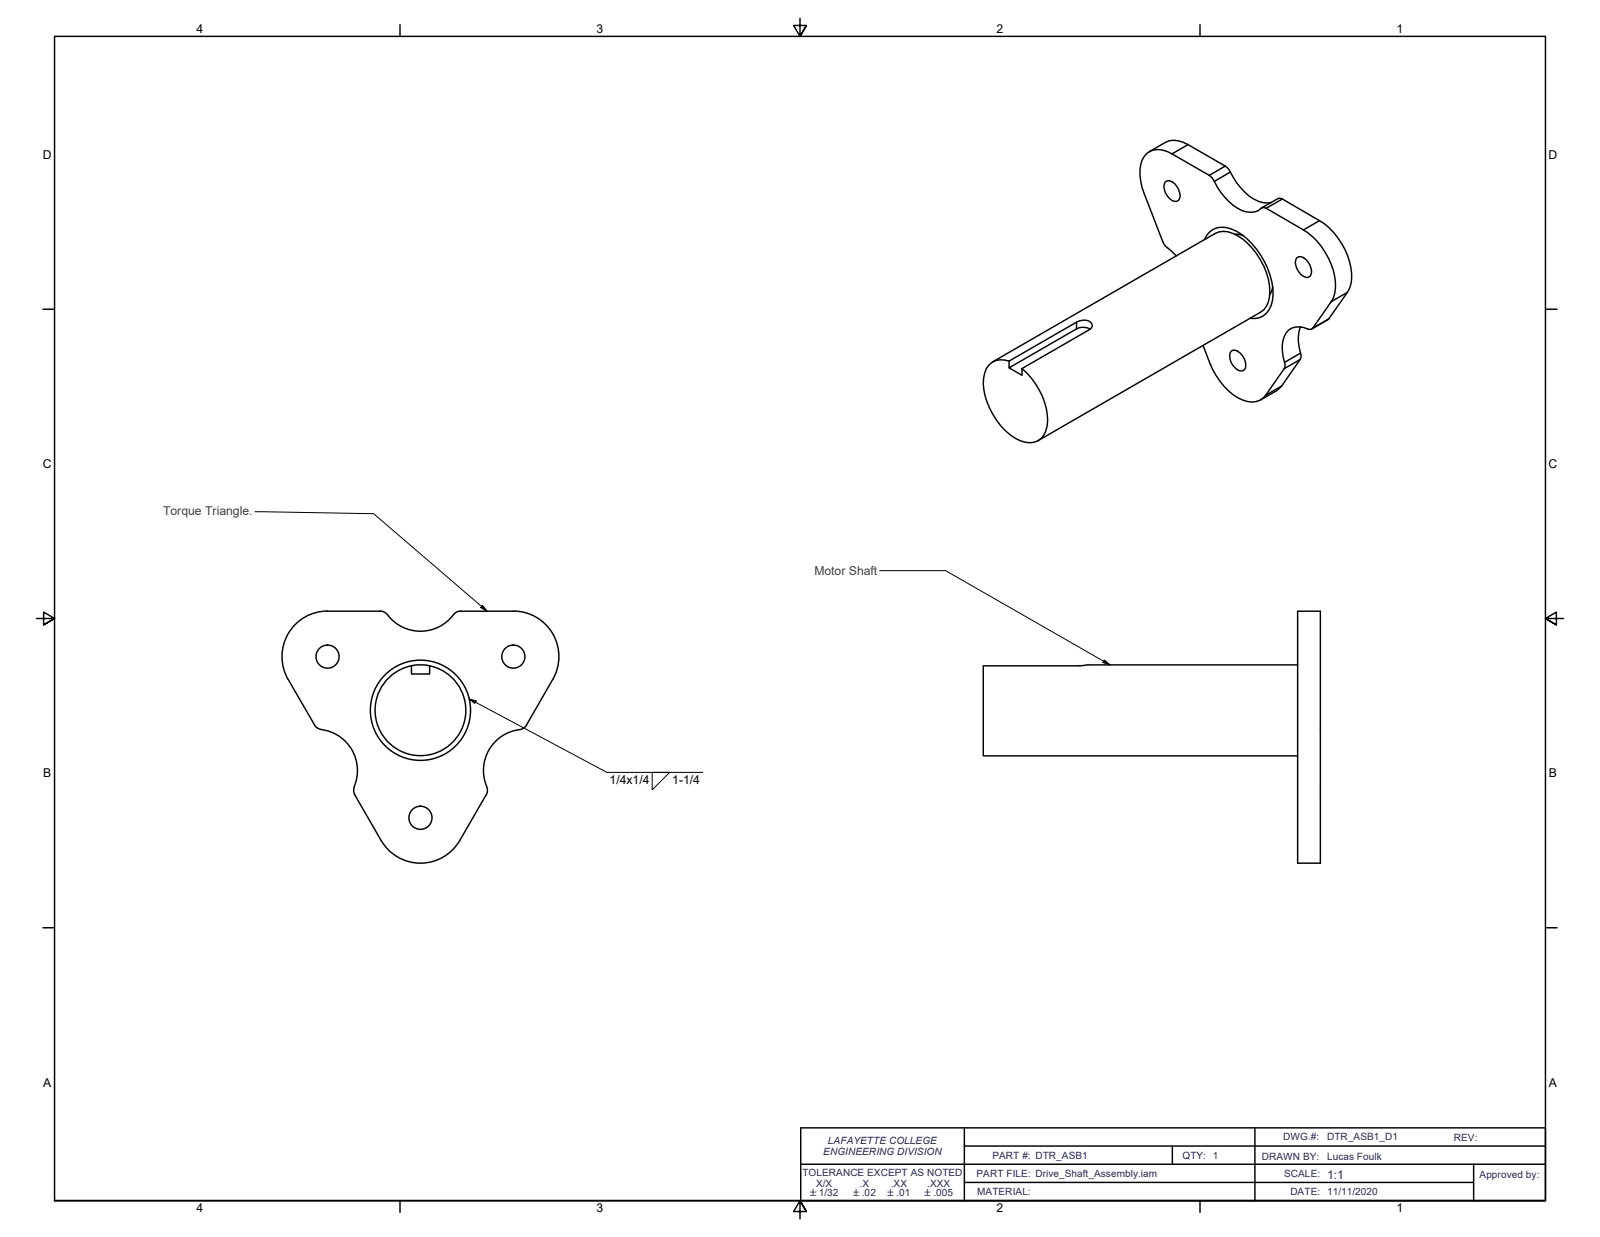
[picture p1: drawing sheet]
<svg xmlns="http://www.w3.org/2000/svg" width="559mm" height="432mm" viewBox="0 0 559 432" stroke-linecap="round" stroke-linejoin="round" font-family="sans-serif">
<!-- layer: Visible Edges(ANSI) -->
<g fill="none" stroke="#000" stroke-width=".51">
<path d="M401.4 53l5.6-3.3a7.6 7.6 0 0 1 7.9 .8l13 7.5a8.1 8.1 0 0 1 2.9 4 18 18 0 0 0 10.3 8.7h2.8M407 63.4a2.29 2.29 0 0 1 3.2 .7 4.9 4.9 0 0 1 1.4 5.8 2.29 2.29 0 0 1-3.2-.6 4.9 4.9 0 0 1-1.4-5.9zM440.6 72.6l5.7-3.3h.9l13.6 7.7a24.4 24.4 0 0 1 11.3 20.4l-.3 1.8-1.2 2.8-6.5 9.3-6 3.6M410.8 89.3l-1.5-1.5a7.4 7.4 0 0 1-3.2-3.5l-6.5-16.7a16.6 16.6 0 0 1-.8-11.7 6.2 6.2 0 0 1 8.9-3l14.6 8.3a8.7 8.7 0 0 1 2.8 4.1 18.8 18.8 0 0 0 10.3 8.7 5.9 5.9 0 0 0 5.5-1.5l1.3 .2 13 7.6a24.6 24.6 0 0 1 11.2 20.3l-.7 3.3-.8 1.4-6.4 9.3-1 .4a8.9 8.9 0 0 0-6.4-.4 7.7 7.7 0 0 0-3.2 7.9l.9 4.8v.8l-6.8 9.9a6.4 6.4 0 0 1-8 1.6 23.2 23.2 0 0 1-11.5-12.9l-2.3-6.1M420.7 83.6a6.7 6.7 0 0 1 9.4-3.7 25.3 25.3 0 0 1 13.4 16.1 15.1 15.1 0 0 1-.3 12.1 6.3 6.3 0 0 1-6.6 3M431.2 81.7l1.4 .1 1.5 .4M452.9 90a2.29 2.29 0 0 1 3.2 .6 4.9 4.9 0 0 1 1.4 5.9 2.29 2.29 0 0 1-3.2-.7 4.9 4.9 0 0 1-1.4-5.8zM380.7 114.9a4.8 4.8 0 0 0-4.7-.1l-23.6 13.6 4.5 2.6v-2.3M444.5 100.2l-.4 1.5-.7 1.2M454.2 114.1a15.4 15.4 0 0 0 .2 10l-.3 1.4-6.5 9.2-1.8 1.7-5.6 3.2M346.7 126.3l77.6-44.8a7.6 7.6 0 0 1 7.9 .8 24.9 24.9 0 0 1 11.3 19.4 8.1 8.1 0 0 1-3.3 7.3l-77.6 44.8M352.4 126l23.6-13.5a4.2 4.2 0 0 1 5.2 .3l.2 1.2-.9 1.1-23.6 13.6"/>
<path d="M352.4 126a6.3 6.3 0 0 0-8.9 6 23.9 23.9 0 0 0 7.7 18.4 11.5 11.5 0 0 0 10 4 7.1 7.1 0 0 0 4.7-7.5 24.8 24.8 0 0 0-9-18.2M352.4 126v2.4M430 122.6a2.28 2.28 0 0 1 3.1 .7 4.9 4.9 0 0 1 1.5 5.8 2.28 2.28 0 0 1-3.2-.6 4.8 4.8 0 0 1-1.4-5.9zM114.4 213.4h18.4M114.4 213.3a15.9 15.9 0 0 0-13.8 23.9M160.9 213.4h18.4M160.9 213.3l-1.8 .6a14.8 14.8 0 0 1-19.7 4.4l-2.6-2-2.2-2.4-1.9-.6M179.3 213.3a15.9 15.9 0 0 1 13.8 23.9l-9.2 15.8M453.2 213.4h7.9v87.9h-7.9zM100.6 237.2l9.2 15.9 1 1 1.4 .5M143.7 232.4a15.8 15.8 0 0 0-10 24.4 15.8 15.8 0 0 0 26.3 0 15.8 15.8 0 0 0-10-24.4M143.7 232.4a16 16 0 0 1 6.4 0v2.9h-6.4z"/>
<path d="M453.2 232.1h-73.5l-2.3 .3h-34v31.4h109.8M112.2 254.7a14.5 14.5 0 0 1 11.4 20.4v1.4l.3 .9M183.9 253.1l-1.4 1.3a14.7 14.7 0 0 0-12.4 20.7l.1 1.5-.4 .9M123.9 277.4l9.2 16M169.8 277.4l-9.2 16a15.8 15.8 0 0 1-27.5 0"/>
<circle cx="114.4" cy="229.2" r="4"/>
<circle cx="179.3" cy="229.2" r="4"/>
<circle cx="146.8" cy="247.9" r="17.5"/>
<circle cx="146.8" cy="285.5" r="4"/>
</g>
<!-- layer: Visible Tangent Edges(ANSI) -->
<path d="M414.9 50.5l-5.6 3.2M427.9 58l-5.6 3.2M429.7 60.1l-5.6 3.2M447.9 69.5l-5.7 3.2M460.8 77l-5.6 3.3M376 112.5v2.3M464.1 111.3l-5.6 3.3M470.6 102l-5.7 3.3M447.6 134.7l-5.6 3.3M454.1 125.5l-5.6 3.2M454.2 123.3l-5.6 3.2" fill="none" stroke="#000" stroke-width=".51"/>
<!-- layer: Border_0 -->
<g fill="none" stroke="#000" stroke-width=".51">
<path d="M139.7 8.6v4.1M279.4 6.3v6.4l-2.2-3.8h4.4l-2.2 3.8 2.2-3.8M419.1 8.6v4.1M15 107.9h4M539.8 107.9h4M12.7 215.9h6.3l-3.8-2.2v4.4l3.8-2.2-3.8 2.2M546.1 215.9h-6.3l3.8-2.2v4.4l-3.8-2.2 3.8 2.2M15 323.8h4M539.8 323.8h4M19 419.1v-406.4h520.8v406.4h-520.8h520.8M139.7 419.1v4.1M419.1 419.1v4.1"/>
<path d="M281.6 422.9l-2.2-3.8 2.2 3.8h-4.4l2.2-3.8v6.3"/>
</g>
<!-- layer: Sketch Geometry(ANSI) -->
<path d="M279.7 393.7h260.1v25.4h-260.1zM336.8 393.7v25.4M438.3 393.7v25.4M279.7 406.4h260.1M336.8 412.7h177.5M336.8 400h203M409.4 400v6.4M514.7 406.4v12.7" fill="none" stroke="#000" stroke-width=".51"/>
<!-- layer: Symbols(ANSI) -->
<path d="M89 178.6l41.5 .7 39.6 34.1M307.2 199.2h23.1l57.4 32.9M168.5 211.3l1.6 2.1-2.2-1.3zM385.7 230.4l2 1.7-2.5-.8zM163.8 244l2.5 .7-.5 .9zM163.8 244l48.2 25.6h33.4M227.8 269.6h6.1l-6.1 6.1z" fill="none" stroke="#000" stroke-width=".35"/>
<g fill="#000">
<path d="M168.5 211.3l1.6 2.1-2.2-1.3z" fill-rule="evenodd"/>
<path d="M385.7 230.4l2 1.7-2.5-.8z" fill-rule="evenodd"/>
<path d="M163.8 244l2.5 .7-.5 .9z" fill-rule="evenodd"/>
</g>
<g font-size="4.3">
<text x="68.6" y="11.7">4</text>
<text x="208.3" y="11.7">3</text>
<text x="348" y="11.7">2</text>
<text x="487.7" y="11.7">1</text>
<text x="15" y="55.5">D</text>
<text x="540.8" y="55.5">D</text>
<text x="15" y="163.4">C</text>
<text x="540.8" y="163.4">C</text>
<text x="15.1" y="271.4">B</text>
<text x="212.9" y="273.6">1/4x1/4</text>
<text x="234.8" y="273.6">1-1/4</text>
<text x="540.9" y="271.4">B</text>
<text x="15.1" y="379.3">A</text>
<text x="540.9" y="379.3">A</text>
<text x="68.6" y="423.2">4</text>
<text x="208.3" y="423.2">3</text>
<text x="348" y="423.2">2</text>
<text x="487.7" y="423.2">1</text>
</g>
<g font-size="4.3" fill="#3f3f3f">
<text x="57" y="179.7">Torque Triangle.</text>
<text x="284.4" y="200.7">Motor Shaft</text>
</g>
<text font-size="4.3" fill="#262659" x="463.5" y="411.5">1:1</text>
<g font-size="3.5" fill="#262659">
<text x="289.2" y="399.4">LAFAYETTE COLLEGE</text>
<text x="448.2" y="398">DWG.#:</text>
<text x="463.5" y="398">DTR_ASB1_D1</text>
<text x="507.8" y="398.5">REV:</text>
<text x="287.5" y="403.3">ENGINEERING DIVISION</text>
<text x="346.6" y="404.6">PART #: DTR_ASB1</text>
<text x="412.9" y="404.6">QTY: 1</text>
<text x="440.7" y="404.8">DRAWN BY:</text>
<text x="463.5" y="404.8">Lucas Foulk</text>
<text x="280.2" y="410.3">TOLERANCE EXCEPT AS NOTED</text>
<text x="341.1" y="410.8">PART FILE: Drive_Shaft_Assembly.iam</text>
<text x="448.5" y="411">SCALE:</text>
<text x="516.8" y="411.1">Approved by:</text>
<text x="285" y="414.5">X/X</text>
<text x="300.2" y="414.4">.X</text>
<text x="311.1" y="414.4">.XX</text>
<text x="323.8" y="414.4">.XXX</text>
<text x="341.2" y="417.2">MATERIAL:</text>
<text x="450.7" y="417.2">DATE: 11/11/2020</text>
</g>
<g font-size="3.3" fill="#262659">
<text x="282.9" y="417.5">±1/32</text>
<text x="297.9" y="417.4">±.02</text>
<text x="309.9" y="417.4">±.01</text>
<text x="322.9" y="417.4">±.005</text>
</g>
</svg>
